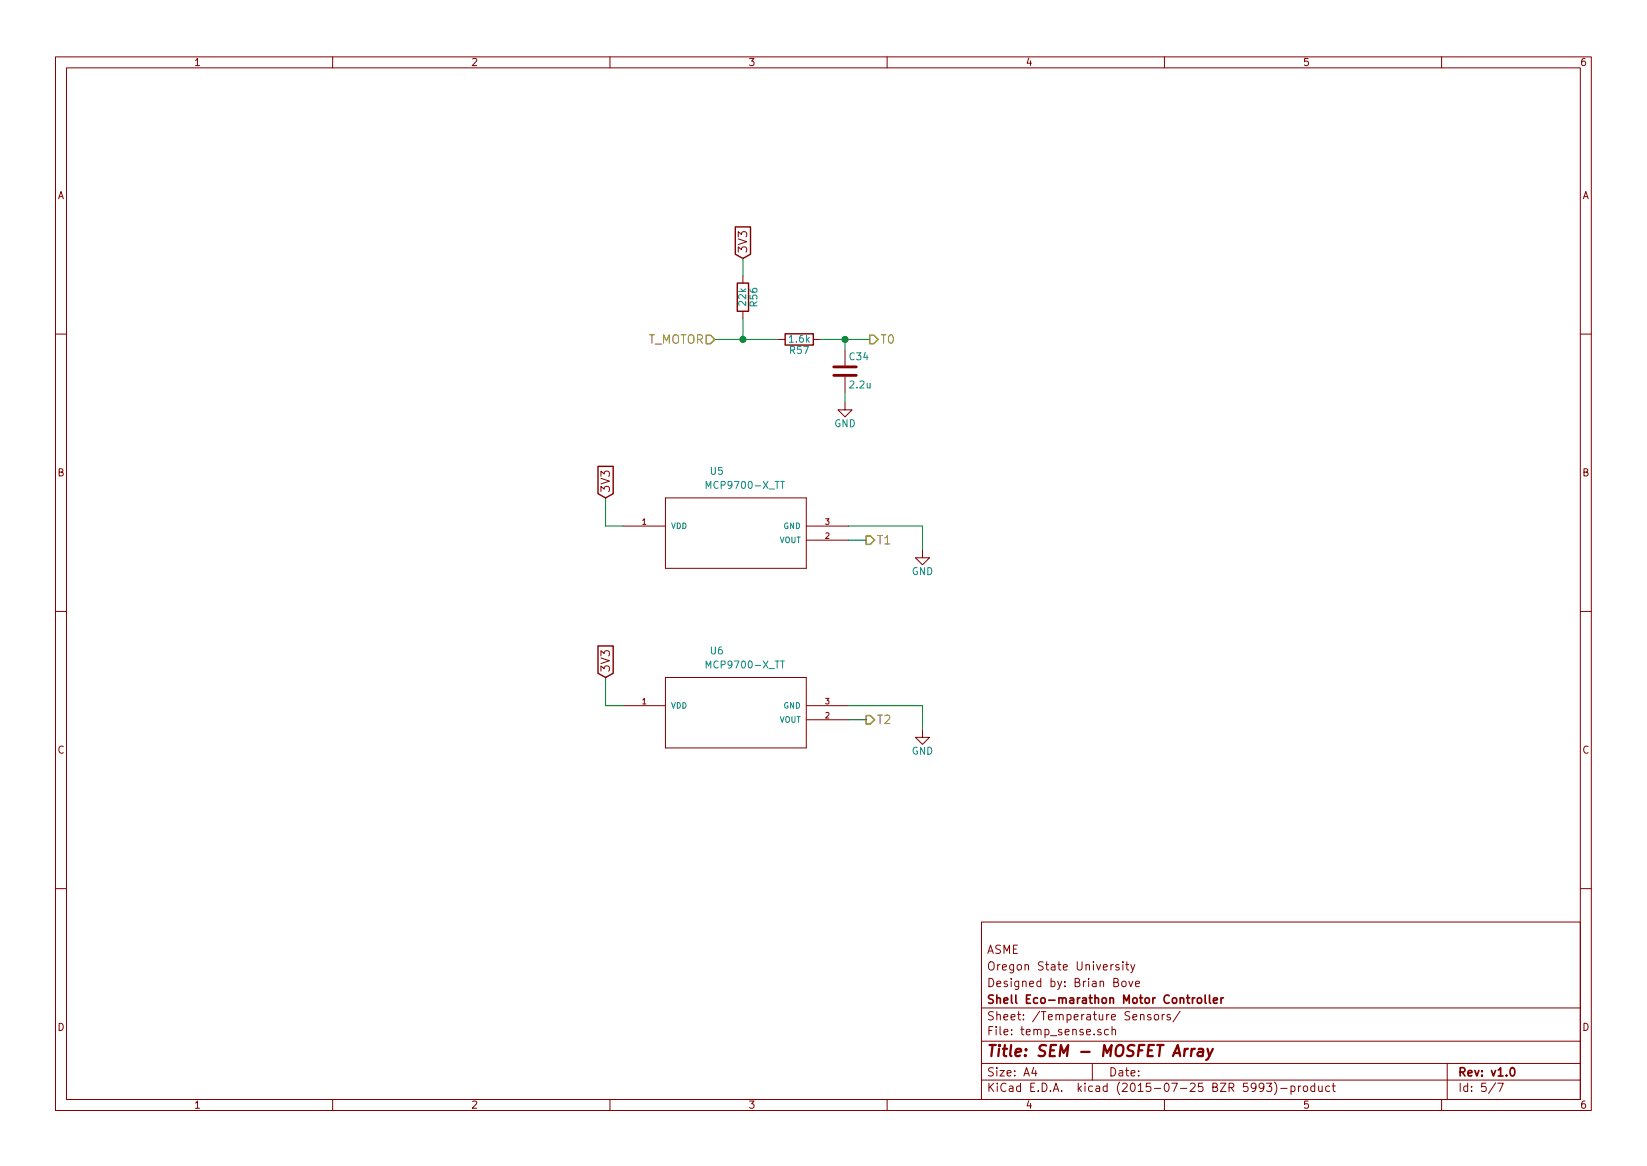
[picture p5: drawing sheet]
EESchema Schematic File Version 2
LIBS:power
LIBS:device
LIBS:transistors
LIBS:conn
LIBS:linear
LIBS:regul
LIBS:74xx
LIBS:cmos4000
LIBS:adc-dac
LIBS:memory
LIBS:xilinx
LIBS:microcontrollers
LIBS:dsp
LIBS:microchip
LIBS:analog_switches
LIBS:motorola
LIBS:texas
LIBS:intel
LIBS:audio
LIBS:interface
LIBS:digital-audio
LIBS:philips
LIBS:display
LIBS:cypress
LIBS:siliconi
LIBS:opto
LIBS:atmel
LIBS:contrib
LIBS:valves
LIBS:borniers
LIBS:drv8303
LIBS:dual-pmos
LIBS:net-tie
LIBS:ad8691
LIBS:drv8301
LIBS:tlv62566
LIBS:mcp9700
LIBS:fet_parts
LIBS:st-shield-rev1-cache
EELAYER 25 0
EELAYER END
$Descr A4 11693 8268
encoding utf-8
Sheet 5 7
Title "SEM - MOSFET Array"
Date ""
Rev "v1.0"
Comp "Shell Eco-marathon Motor Controller"
Comment1 "Designed by: Brian Bove"
Comment2 "Oregon State University"
Comment3 "ASME"
Comment4 ""
$EndDescr
$Comp
L MCP9700-X_TT U5
U 1 1
P 4425 3725
F 0 "U5" H 5039 4084 50  0000 L BNN
F 1 "MCP9700-X_TT" H 5002 3984 50  0000 L BNN
F 2 "mcp9700:-SOT-23_MC" H 4455 3875 20  0001 C CNN
F 3 "" H 4425 3725 60  0000 C CNN
	1    4425 3725
	1    0    0    -1  
$EndComp
Text HLabel 6150 3825 2    60   Output ~ 0
T1
Wire Wire Line
	6025 3725 6550 3725
Wire Wire Line
	6550 3725 6550 3900
$Comp
L GND #PWR059
U 1 1
P 6550 3900
F 0 "#PWR059" H 6550 3650 50  0001 C CNN
F 1 "GND" H 6550 3750 50  0000 C CNN
F 2 "" H 6550 3900 60  0000 C CNN
F 3 "" H 6550 3900 60  0000 C CNN
	1    6550 3900
	1    0    0    -1  
$EndComp
Wire Wire Line
	6150 3825 6025 3825
Wire Wire Line
	4300 3725 4425 3725
Wire Wire Line
	4300 3525 4300 3725
Text GLabel 4300 3525 1    60   Input ~ 0
3V3
$Comp
L MCP9700-X_TT U6
U 1 1
P 4425 5000
F 0 "U6" H 5039 5359 50  0000 L BNN
F 1 "MCP9700-X_TT" H 5002 5259 50  0000 L BNN
F 2 "mcp9700:-SOT-23_MC" H 4455 5150 20  0001 C CNN
F 3 "" H 4425 5000 60  0000 C CNN
	1    4425 5000
	1    0    0    -1  
$EndComp
Text HLabel 6150 5100 2    60   Output ~ 0
T2
Wire Wire Line
	6025 5000 6550 5000
Wire Wire Line
	6550 5000 6550 5175
$Comp
L GND #PWR060
U 1 1
P 6550 5175
F 0 "#PWR060" H 6550 4925 50  0001 C CNN
F 1 "GND" H 6550 5025 50  0000 C CNN
F 2 "" H 6550 5175 60  0000 C CNN
F 3 "" H 6550 5175 60  0000 C CNN
	1    6550 5175
	1    0    0    -1  
$EndComp
Wire Wire Line
	6150 5100 6025 5100
Wire Wire Line
	4300 5000 4425 5000
Wire Wire Line
	4300 4800 4300 5000
Text GLabel 4300 4800 1    60   Input ~ 0
3V3
$Comp
L R R56
U 1 1
P 5275 2100
F 0 "R56" V 5355 2100 50  0000 C CNN
F 1 "22k" V 5275 2100 50  0000 C CNN
F 2 "Resistors_SMD:R_0603" V 5205 2100 30  0001 C CNN
F 3 "" H 5275 2100 30  0000 C CNN
	1    5275 2100
	1    0    0    -1  
$EndComp
$Comp
L C C34
U 1 1
P 6000 2625
F 0 "C34" H 6025 2725 50  0000 L CNN
F 1 "2.2u" H 6025 2525 50  0000 L CNN
F 2 "Capacitors_SMD:C_0805" H 6038 2475 30  0001 C CNN
F 3 "" H 6000 2625 60  0000 C CNN
	1    6000 2625
	1    0    0    -1  
$EndComp
Text GLabel 5275 1825 1    60   Input ~ 0
3V3
Wire Wire Line
	5275 1950 5275 1825
Wire Wire Line
	5075 2400 5525 2400
Text HLabel 5075 2400 0    60   Input ~ 0
T_MOTOR
Text HLabel 6175 2400 2    60   Output ~ 0
T0
$Comp
L R R57
U 1 1
P 5675 2400
F 0 "R57" V 5755 2400 50  0000 C CNN
F 1 "1.6k" V 5675 2400 50  0000 C CNN
F 2 "Resistors_SMD:R_0603" V 5605 2400 30  0001 C CNN
F 3 "" H 5675 2400 30  0000 C CNN
	1    5675 2400
	0    1    1    0   
$EndComp
Wire Wire Line
	5275 2250 5275 2400
Connection ~ 5275 2400
Wire Wire Line
	5825 2400 6175 2400
Wire Wire Line
	6000 2475 6000 2400
Connection ~ 6000 2400
Wire Wire Line
	6000 2775 6000 2850
$Comp
L GND #PWR061
U 1 1
P 6000 2850
F 0 "#PWR061" H 6000 2600 50  0001 C CNN
F 1 "GND" H 6000 2700 50  0000 C CNN
F 2 "" H 6000 2850 60  0000 C CNN
F 3 "" H 6000 2850 60  0000 C CNN
	1    6000 2850
	1    0    0    -1  
$EndComp
$EndSCHEMATC
